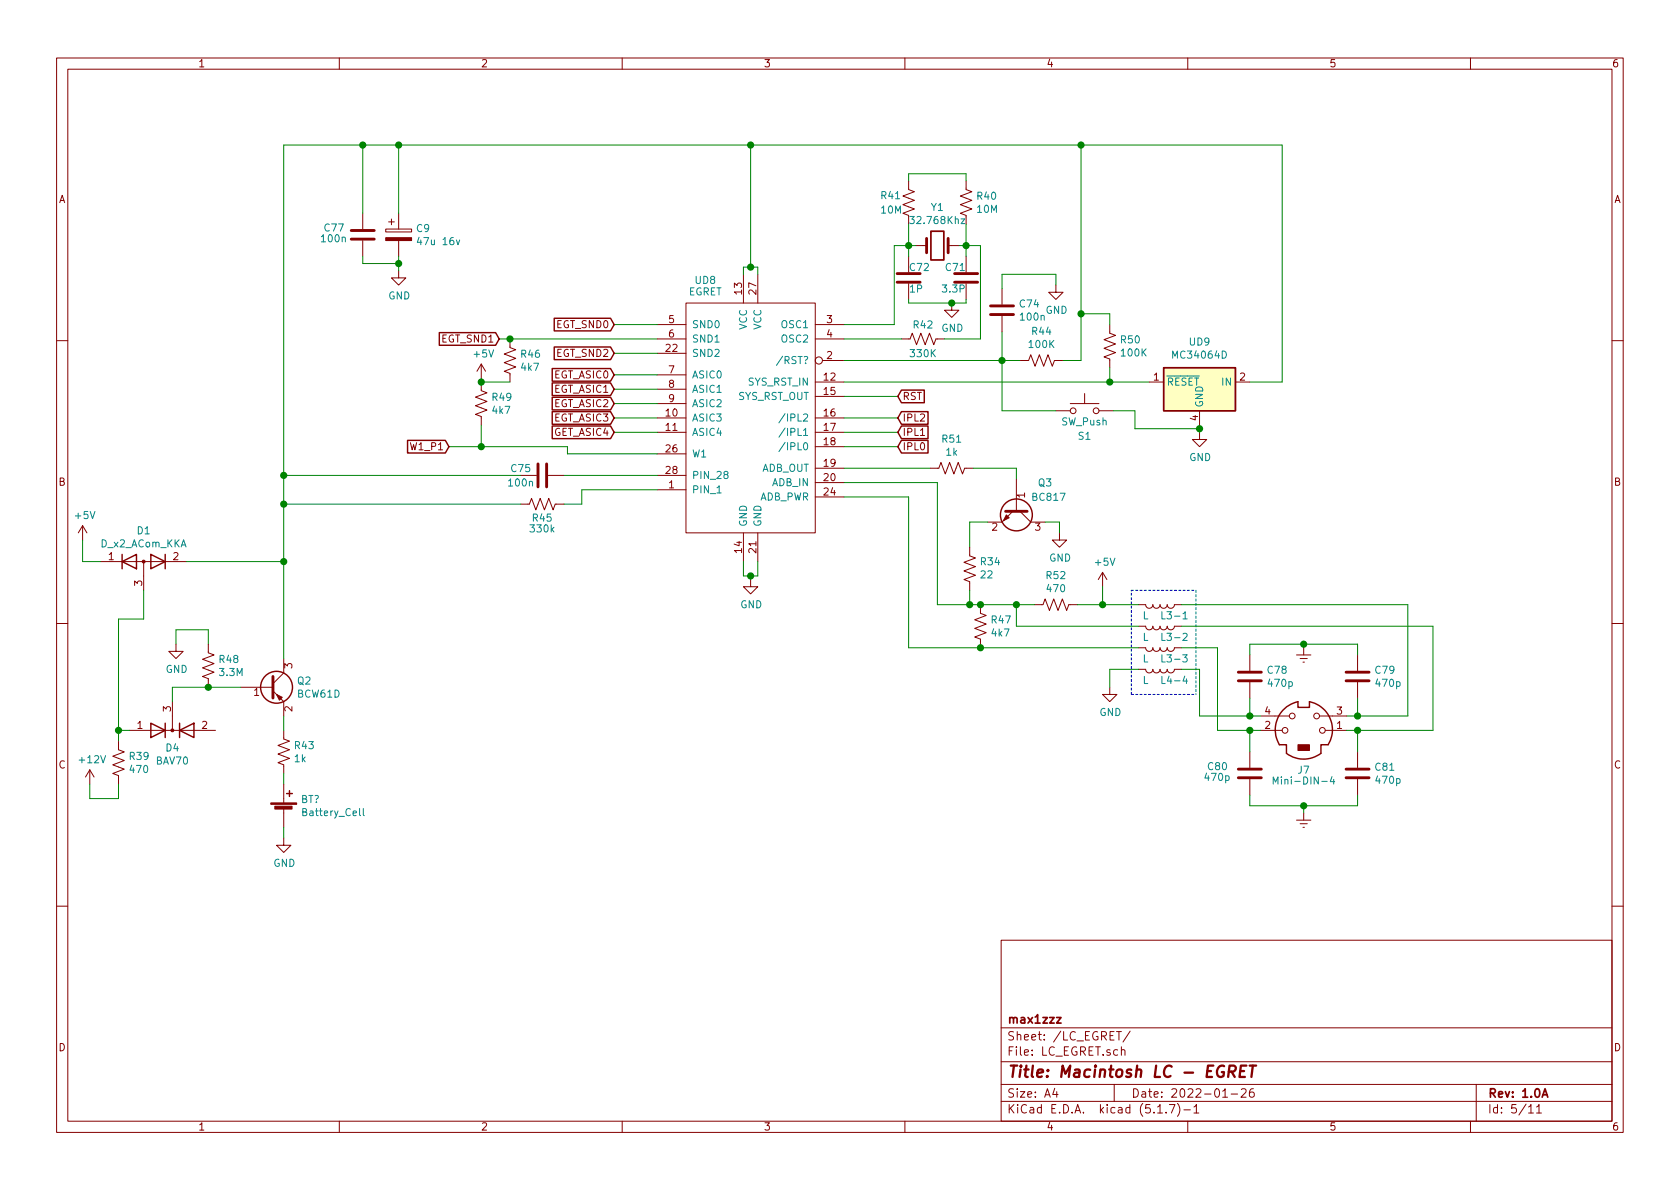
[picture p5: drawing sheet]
EESchema Schematic File Version 4
EELAYER 30 0
EELAYER END
$Descr A4 11693 8268
encoding utf-8
Sheet 5 11
Title "Macintosh LC - EGRET"
Date "2022-01-26"
Rev "1.0A"
Comp "max1zzz"
Comment1 ""
Comment2 ""
Comment3 ""
Comment4 ""
$EndDescr
$Comp
L Macintosh_LC:EGRET UD8
U 1 1
P 5225 2900
F 0 "UD8" H 4910 3860 50  0000 C CNN
F 1 "EGRET" H 4910 3780 50  0000 C CNN
F 2 "" H 4225 3650 50  0001 C CNN
F 3 "" H 4225 3650 50  0001 C CNN
	1    5225 2900
	1    0    0    -1  
$EndComp
$Comp
L Device:Battery_Cell BT?
U 1 1
P 1975 5650
F 0 "BT?" H 2093 5746 50  0000 L CNN
F 1 "Battery_Cell" H 2093 5655 50  0000 L CNN
F 2 "" V 1975 5710 50  0001 C CNN
F 3 "~" V 1975 5710 50  0001 C CNN
	1    1975 5650
	1    0    0    -1  
$EndComp
$Comp
L power:GND #PWR?
U 1 1
P 1975 5825
F 0 "#PWR?" H 1975 5575 50  0001 C CNN
F 1 "GND" H 1980 5652 50  0000 C CNN
F 2 "" H 1975 5825 50  0001 C CNN
F 3 "" H 1975 5825 50  0001 C CNN
	1    1975 5825
	1    0    0    -1  
$EndComp
Wire Wire Line
	1975 5825 1975 5750
$Comp
L Device:R_US R43
U 1 1
P 1975 5225
F 0 "R43" H 2043 5271 50  0000 L CNN
F 1 "1k" H 2043 5180 50  0000 L CNN
F 2 "" V 2015 5215 50  0001 C CNN
F 3 "~" H 1975 5225 50  0001 C CNN
	1    1975 5225
	1    0    0    -1  
$EndComp
Wire Wire Line
	1975 5450 1975 5375
$Comp
L Device:Q_PNP_BEC Q2
U 1 1
P 1875 4775
F 0 "Q2" H 2065 4821 50  0000 L CNN
F 1 "BCW61D" H 2065 4730 50  0000 L CNN
F 2 "" H 2075 4875 50  0001 C CNN
F 3 "~" H 1875 4775 50  0001 C CNN
	1    1875 4775
	1    0    0    -1  
$EndComp
Wire Wire Line
	1975 5075 1975 4975
$Comp
L Diode:BAV70 D4
U 1 1
P 1200 5075
F 0 "D4" H 1200 5200 50  0000 C CNN
F 1 "BAV70" H 1200 5291 50  0000 C CNN
F 2 "Package_TO_SOT_SMD:SOT-23" H 1200 5075 50  0001 C CNN
F 3 "https://assets.nexperia.com/documents/data-sheet/BAV70_SER.pdf" H 1200 5075 50  0001 C CNN
	1    1200 5075
	1    0    0    1   
$EndComp
Wire Wire Line
	1675 4775 1450 4775
Wire Wire Line
	1200 4775 1200 4875
$Comp
L Device:R_US R39
U 1 1
P 825 5300
F 0 "R39" H 893 5346 50  0000 L CNN
F 1 "470" H 893 5255 50  0000 L CNN
F 2 "" V 865 5290 50  0001 C CNN
F 3 "~" H 825 5300 50  0001 C CNN
	1    825  5300
	1    0    0    -1  
$EndComp
Wire Wire Line
	900  5075 825  5075
Wire Wire Line
	825  5075 825  5150
$Comp
L power:+12V #PWR?
U 1 1
P 625 5450
F 0 "#PWR?" H 625 5300 50  0001 C CNN
F 1 "+12V" H 640 5623 50  0000 C CNN
F 2 "" H 625 5450 50  0001 C CNN
F 3 "" H 625 5450 50  0001 C CNN
	1    625  5450
	1    0    0    -1  
$EndComp
Wire Wire Line
	625  5450 625  5550
Wire Wire Line
	625  5550 825  5550
Wire Wire Line
	825  5550 825  5450
$Comp
L Device:R_US R48
U 1 1
P 1450 4625
F 0 "R48" H 1518 4671 50  0000 L CNN
F 1 "3.3M" H 1518 4580 50  0000 L CNN
F 2 "" V 1490 4615 50  0001 C CNN
F 3 "~" H 1450 4625 50  0001 C CNN
	1    1450 4625
	1    0    0    -1  
$EndComp
Connection ~ 1450 4775
Wire Wire Line
	1450 4775 1200 4775
$Comp
L power:GND #PWR?
U 1 1
P 1225 4475
F 0 "#PWR?" H 1225 4225 50  0001 C CNN
F 1 "GND" H 1230 4302 50  0000 C CNN
F 2 "" H 1225 4475 50  0001 C CNN
F 3 "" H 1225 4475 50  0001 C CNN
	1    1225 4475
	1    0    0    -1  
$EndComp
Wire Wire Line
	1450 4475 1450 4375
Wire Wire Line
	1450 4375 1225 4375
Wire Wire Line
	1225 4375 1225 4475
Wire Wire Line
	1975 4575 1975 3900
Wire Wire Line
	5225 1000 5225 1850
Wire Wire Line
	5225 1850 5275 1850
Wire Wire Line
	5275 1850 5275 1900
Wire Wire Line
	5175 1900 5175 1850
Wire Wire Line
	5175 1850 5225 1850
Connection ~ 5225 1850
$Comp
L Device:D_x2_ACom_KKA D1
U 1 1
P 1000 3900
F 0 "D1" H 1000 4117 50  0000 C CNN
F 1 "D_x2_ACom_KKA" H 1000 4026 50  0000 C CNN
F 2 "" H 1000 3900 50  0001 C CNN
F 3 "~" H 1000 3900 50  0001 C CNN
	1    1000 3900
	1    0    0    -1  
$EndComp
Wire Wire Line
	825  5075 825  4300
Wire Wire Line
	825  4300 1000 4300
Wire Wire Line
	1000 4300 1000 4100
Connection ~ 825  5075
Wire Wire Line
	1300 3900 1975 3900
Connection ~ 1975 3900
Wire Wire Line
	1975 3900 1975 3500
$Comp
L power:+5V #PWR?
U 1 1
P 575 3750
F 0 "#PWR?" H 575 3600 50  0001 C CNN
F 1 "+5V" H 590 3923 50  0000 C CNN
F 2 "" H 575 3750 50  0001 C CNN
F 3 "" H 575 3750 50  0001 C CNN
	1    575  3750
	1    0    0    -1  
$EndComp
Wire Wire Line
	700  3900 575  3900
Wire Wire Line
	575  3900 575  3750
$Comp
L Device:C C75
U 1 1
P 3775 3300
F 0 "C75" V 3725 3150 50  0000 C CNN
F 1 "100n" V 3825 3150 50  0000 C CNN
F 2 "" H 3813 3150 50  0001 C CNN
F 3 "~" H 3775 3300 50  0001 C CNN
	1    3775 3300
	0    1    1    0   
$EndComp
Wire Wire Line
	4575 3300 3925 3300
Wire Wire Line
	3625 3300 1975 3300
Connection ~ 1975 3300
Wire Wire Line
	1975 3300 1975 1000
$Comp
L Device:R_US R45
U 1 1
P 3775 3500
F 0 "R45" V 3675 3500 50  0000 C CNN
F 1 "330k" V 3600 3500 50  0000 C CNN
F 2 "" V 3815 3490 50  0001 C CNN
F 3 "~" H 3775 3500 50  0001 C CNN
	1    3775 3500
	0    -1   -1   0   
$EndComp
Wire Wire Line
	4575 3400 4050 3400
Wire Wire Line
	4050 3400 4050 3500
Wire Wire Line
	4050 3500 3925 3500
Wire Wire Line
	3625 3500 1975 3500
Connection ~ 1975 3500
Wire Wire Line
	1975 3500 1975 3300
$Comp
L Device:Crystal Y1
U 1 1
P 6525 1700
F 0 "Y1" H 6525 1968 50  0000 C CNN
F 1 "32.768Khz" H 6525 1877 50  0000 C CNN
F 2 "" H 6525 1700 50  0001 C CNN
F 3 "~" H 6525 1700 50  0001 C CNN
	1    6525 1700
	1    0    0    -1  
$EndComp
Wire Wire Line
	5875 2250 6225 2250
$Comp
L Device:R_US R42
U 1 1
P 6425 2350
F 0 "R42" V 6325 2350 50  0000 C CNN
F 1 "330K" V 6525 2350 50  0000 C CNN
F 2 "" V 6465 2340 50  0001 C CNN
F 3 "~" H 6425 2350 50  0001 C CNN
	1    6425 2350
	0    1    1    0   
$EndComp
Wire Wire Line
	5875 2350 6275 2350
Wire Wire Line
	6575 2350 6825 2350
$Comp
L Device:R_US R41
U 1 1
P 6325 1400
F 0 "R41" H 6125 1450 50  0000 L CNN
F 1 "10M" H 6125 1350 50  0000 L CNN
F 2 "" V 6365 1390 50  0001 C CNN
F 3 "~" H 6325 1400 50  0001 C CNN
	1    6325 1400
	1    0    0    -1  
$EndComp
$Comp
L Device:R_US R40
U 1 1
P 6725 1400
F 0 "R40" H 6793 1446 50  0000 L CNN
F 1 "10M" H 6793 1355 50  0000 L CNN
F 2 "" V 6765 1390 50  0001 C CNN
F 3 "~" H 6725 1400 50  0001 C CNN
	1    6725 1400
	1    0    0    -1  
$EndComp
Wire Wire Line
	6825 1700 6725 1700
Wire Wire Line
	6825 1700 6825 2350
Wire Wire Line
	6225 1700 6325 1700
Wire Wire Line
	6225 1700 6225 2250
$Comp
L Device:C C72
U 1 1
P 6325 1925
F 0 "C72" H 6325 2000 50  0000 L CNN
F 1 "1P" H 6325 1850 50  0000 L CNN
F 2 "" H 6363 1775 50  0001 C CNN
F 3 "~" H 6325 1925 50  0001 C CNN
	1    6325 1925
	1    0    0    -1  
$EndComp
$Comp
L Device:C C71
U 1 1
P 6725 1925
F 0 "C71" H 6575 2000 50  0000 L CNN
F 1 "3.3P" H 6550 1850 50  0000 L CNN
F 2 "" H 6763 1775 50  0001 C CNN
F 3 "~" H 6725 1925 50  0001 C CNN
	1    6725 1925
	1    0    0    -1  
$EndComp
Wire Wire Line
	6325 1775 6325 1700
Connection ~ 6325 1700
Wire Wire Line
	6325 1700 6375 1700
Wire Wire Line
	6725 1775 6725 1700
Connection ~ 6725 1700
Wire Wire Line
	6725 1700 6675 1700
Wire Wire Line
	6325 2075 6325 2100
Wire Wire Line
	6325 2100 6625 2100
Wire Wire Line
	6725 2100 6725 2075
Wire Wire Line
	6325 1700 6325 1550
Wire Wire Line
	6725 1700 6725 1550
Wire Wire Line
	6325 1250 6325 1200
Wire Wire Line
	6325 1200 6725 1200
Wire Wire Line
	6725 1200 6725 1250
$Comp
L power:GND #PWR?
U 1 1
P 6625 2100
F 0 "#PWR?" H 6625 1850 50  0001 C CNN
F 1 "GND" H 6630 1927 50  0000 C CNN
F 2 "" H 6625 2100 50  0001 C CNN
F 3 "" H 6625 2100 50  0001 C CNN
	1    6625 2100
	1    0    0    -1  
$EndComp
Connection ~ 6625 2100
Wire Wire Line
	6625 2100 6725 2100
Wire Wire Line
	5175 3900 5175 4000
Wire Wire Line
	5175 4000 5225 4000
Wire Wire Line
	5275 4000 5275 3900
$Comp
L power:GND #PWR?
U 1 1
P 5225 4025
F 0 "#PWR?" H 5225 3775 50  0001 C CNN
F 1 "GND" H 5230 3852 50  0000 C CNN
F 2 "" H 5225 4025 50  0001 C CNN
F 3 "" H 5225 4025 50  0001 C CNN
	1    5225 4025
	1    0    0    -1  
$EndComp
Wire Wire Line
	5225 4025 5225 4000
Connection ~ 5225 4000
Wire Wire Line
	5225 4000 5275 4000
$Comp
L Device:R_US R44
U 1 1
P 7250 2500
F 0 "R44" V 7045 2500 50  0000 C CNN
F 1 "100K" V 7136 2500 50  0000 C CNN
F 2 "" V 7290 2490 50  0001 C CNN
F 3 "~" H 7250 2500 50  0001 C CNN
	1    7250 2500
	0    1    1    0   
$EndComp
Wire Wire Line
	5875 2500 6975 2500
Wire Wire Line
	7400 2500 7525 2500
Wire Wire Line
	7525 2500 7525 2175
Wire Wire Line
	7525 1000 5225 1000
Connection ~ 5225 1000
$Comp
L Device:C C74
U 1 1
P 6975 2150
F 0 "C74" H 7090 2196 50  0000 L CNN
F 1 "100n" H 7090 2105 50  0000 L CNN
F 2 "" H 7013 2000 50  0001 C CNN
F 3 "~" H 6975 2150 50  0001 C CNN
	1    6975 2150
	1    0    0    -1  
$EndComp
Wire Wire Line
	6975 2300 6975 2500
Connection ~ 6975 2500
Wire Wire Line
	6975 2500 7100 2500
Wire Wire Line
	6975 1900 6975 2000
$Comp
L power:GND #PWR?
U 1 1
P 7350 1975
F 0 "#PWR?" H 7350 1725 50  0001 C CNN
F 1 "GND" H 7355 1802 50  0000 C CNN
F 2 "" H 7350 1975 50  0001 C CNN
F 3 "" H 7350 1975 50  0001 C CNN
	1    7350 1975
	1    0    0    -1  
$EndComp
Wire Wire Line
	7350 1975 7350 1900
Wire Wire Line
	6975 1900 7350 1900
$Comp
L Power_Supervisor:MC34064D UD9
U 1 1
P 8350 2700
F 0 "UD9" H 8350 3031 50  0000 C CNN
F 1 "MC34064D" H 8350 2940 50  0000 C CNN
F 2 "Package_SO:SOIC-8_3.9x4.9mm_P1.27mm" H 8350 2250 50  0001 C CNN
F 3 "https://www.onsemi.com/pub/Collateral/MC34064-D.PDF" H 8350 2700 50  0001 C CNN
	1    8350 2700
	-1   0    0    -1  
$EndComp
Wire Wire Line
	5875 2650 7725 2650
Wire Wire Line
	8700 2650 8925 2650
Wire Wire Line
	8925 1000 7525 1000
Wire Wire Line
	8925 1000 8925 2650
Connection ~ 7525 1000
$Comp
L power:GND #PWR?
U 1 1
P 8350 3000
F 0 "#PWR?" H 8350 2750 50  0001 C CNN
F 1 "GND" H 8355 2827 50  0000 C CNN
F 2 "" H 8350 3000 50  0001 C CNN
F 3 "" H 8350 3000 50  0001 C CNN
	1    8350 3000
	1    0    0    -1  
$EndComp
Wire Wire Line
	8350 3000 8350 2975
$Comp
L Device:R_US R50
U 1 1
P 7725 2400
F 0 "R50" H 7793 2446 50  0000 L CNN
F 1 "100K" H 7793 2355 50  0000 L CNN
F 2 "" V 7765 2390 50  0001 C CNN
F 3 "~" H 7725 2400 50  0001 C CNN
	1    7725 2400
	1    0    0    -1  
$EndComp
Wire Wire Line
	7725 2550 7725 2650
Connection ~ 7725 2650
Wire Wire Line
	7725 2650 8000 2650
Wire Wire Line
	7725 2250 7725 2175
Wire Wire Line
	7725 2175 7525 2175
Connection ~ 7525 2175
Wire Wire Line
	7525 2175 7525 1000
Text GLabel 4275 2600 0    50   Input ~ 0
EGT_ASIC0
Text GLabel 4275 2700 0    50   Input ~ 0
EGT_ASIC1
Text GLabel 4275 2800 0    50   Input ~ 0
EGT_ASIC2
Text GLabel 4275 2900 0    50   Input ~ 0
EGT_ASIC3
Text GLabel 4275 3000 0    50   Input ~ 0
GET_ASIC4
Wire Wire Line
	4275 2600 4575 2600
Wire Wire Line
	4575 2700 4275 2700
Wire Wire Line
	4275 2800 4575 2800
Wire Wire Line
	4575 2900 4275 2900
Wire Wire Line
	4275 3000 4575 3000
$Comp
L Device:R_US R49
U 1 1
P 3350 2800
F 0 "R49" H 3418 2846 50  0000 L CNN
F 1 "4k7" H 3418 2755 50  0000 L CNN
F 2 "" V 3390 2790 50  0001 C CNN
F 3 "~" H 3350 2800 50  0001 C CNN
	1    3350 2800
	1    0    0    -1  
$EndComp
Wire Wire Line
	4575 3150 3950 3150
Wire Wire Line
	3950 3150 3950 3100
Wire Wire Line
	3950 3100 3350 3100
Wire Wire Line
	3350 3100 3350 2950
Text GLabel 3125 3100 0    50   Input ~ 0
W1_P1
Wire Wire Line
	3125 3100 3350 3100
Connection ~ 3350 3100
$Comp
L power:+5V #PWR?
U 1 1
P 3350 2625
F 0 "#PWR?" H 3350 2475 50  0001 C CNN
F 1 "+5V" H 3365 2798 50  0000 C CNN
F 2 "" H 3350 2625 50  0001 C CNN
F 3 "" H 3350 2625 50  0001 C CNN
	1    3350 2625
	1    0    0    -1  
$EndComp
Wire Wire Line
	3350 2650 3350 2625
Text GLabel 4275 2250 0    50   Input ~ 0
EGT_SND0
Text GLabel 4275 2450 0    50   Input ~ 0
EGT_SND2
Wire Wire Line
	4275 2250 4575 2250
Wire Wire Line
	4575 2450 4275 2450
$Comp
L Device:R_US R46
U 1 1
P 3550 2500
F 0 "R46" H 3618 2546 50  0000 L CNN
F 1 "4k7" H 3618 2455 50  0000 L CNN
F 2 "" V 3590 2490 50  0001 C CNN
F 3 "~" H 3550 2500 50  0001 C CNN
	1    3550 2500
	1    0    0    -1  
$EndComp
Wire Wire Line
	4575 2350 3550 2350
Wire Wire Line
	3550 2650 3350 2650
Connection ~ 3350 2650
Text GLabel 3475 2350 0    50   Input ~ 0
EGT_SND1
Wire Wire Line
	3475 2350 3550 2350
Connection ~ 3550 2350
$Comp
L Switch:SW_Push S1
U 1 1
P 7550 2850
F 0 "S1" H 7550 2675 50  0000 C CNN
F 1 "SW_Push" H 7550 2775 50  0000 C CNN
F 2 "" H 7550 3050 50  0001 C CNN
F 3 "~" H 7550 3050 50  0001 C CNN
	1    7550 2850
	1    0    0    -1  
$EndComp
Wire Wire Line
	7900 2850 7900 2975
Wire Wire Line
	7900 2975 8350 2975
Connection ~ 8350 2975
Wire Wire Line
	8350 2975 8350 2950
Wire Wire Line
	7750 2850 7900 2850
Wire Wire Line
	7350 2850 6975 2850
Wire Wire Line
	6975 2850 6975 2500
Text GLabel 6250 2750 2    50   Input ~ 0
RST
Wire Wire Line
	6250 2750 5875 2750
Text GLabel 6250 2900 2    50   Input ~ 0
IPL2
Text GLabel 6250 3000 2    50   Input ~ 0
IPL1
Text GLabel 6250 3100 2    50   Input ~ 0
IPL0
Wire Wire Line
	5875 2900 6250 2900
Wire Wire Line
	5875 3000 6250 3000
Wire Wire Line
	5875 3100 6250 3100
$Comp
L Device:CP C9
U 1 1
P 2775 1625
F 0 "C9" H 2893 1671 50  0000 L CNN
F 1 "47u 16v" H 2893 1580 50  0000 L CNN
F 2 "" H 2813 1475 50  0001 C CNN
F 3 "~" H 2775 1625 50  0001 C CNN
	1    2775 1625
	1    0    0    -1  
$EndComp
$Comp
L power:GND #PWR?
U 1 1
P 2775 1875
F 0 "#PWR?" H 2775 1625 50  0001 C CNN
F 1 "GND" H 2780 1702 50  0000 C CNN
F 2 "" H 2775 1875 50  0001 C CNN
F 3 "" H 2775 1875 50  0001 C CNN
	1    2775 1875
	1    0    0    -1  
$EndComp
Wire Wire Line
	2775 1875 2775 1825
$Comp
L Device:L L3-1
U 1 1
P 8075 4200
F 0 "L3-1" V 8150 4300 50  0000 C CNN
F 1 "L" V 8150 4100 50  0000 C CNN
F 2 "" H 8075 4200 50  0001 C CNN
F 3 "~" H 8075 4200 50  0001 C CNN
	1    8075 4200
	0    1    1    0   
$EndComp
$Comp
L Device:L L3-2
U 1 1
P 8075 4350
F 0 "L3-2" V 8150 4450 50  0000 C CNN
F 1 "L" V 8150 4250 50  0000 C CNN
F 2 "" H 8075 4350 50  0001 C CNN
F 3 "~" H 8075 4350 50  0001 C CNN
	1    8075 4350
	0    1    1    0   
$EndComp
$Comp
L Device:L L3-3
U 1 1
P 8075 4500
F 0 "L3-3" V 8150 4600 50  0000 C CNN
F 1 "L" V 8150 4400 50  0000 C CNN
F 2 "" H 8075 4500 50  0001 C CNN
F 3 "~" H 8075 4500 50  0001 C CNN
	1    8075 4500
	0    1    1    0   
$EndComp
$Comp
L Device:L L4-4
U 1 1
P 8075 4650
F 0 "L4-4" V 8150 4750 50  0000 C CNN
F 1 "L" V 8150 4550 50  0000 C CNN
F 2 "" H 8075 4650 50  0001 C CNN
F 3 "~" H 8075 4650 50  0001 C CNN
	1    8075 4650
	0    1    1    0   
$EndComp
$Comp
L Device:R_US R51
U 1 1
P 6625 3250
F 0 "R51" V 6420 3250 50  0000 C CNN
F 1 "1k" V 6511 3250 50  0000 C CNN
F 2 "" V 6665 3240 50  0001 C CNN
F 3 "~" H 6625 3250 50  0001 C CNN
	1    6625 3250
	0    1    1    0   
$EndComp
Wire Wire Line
	5875 3250 6475 3250
$Comp
L Transistor_BJT:BC817 Q3
U 1 1
P 7075 3525
F 0 "Q3" V 6900 3725 50  0000 C CNN
F 1 "BC817" V 7000 3750 50  0000 C CNN
F 2 "Package_TO_SOT_SMD:SOT-23" H 7275 3450 50  0001 L CIN
F 3 "https://www.onsemi.com/pub/Collateral/BC818-D.pdf" H 7075 3525 50  0001 L CNN
	1    7075 3525
	0    1    1    0   
$EndComp
Wire Wire Line
	6775 3250 7075 3250
Wire Wire Line
	7075 3250 7075 3325
$Comp
L power:GND #PWR?
U 1 1
P 7375 3700
F 0 "#PWR?" H 7375 3450 50  0001 C CNN
F 1 "GND" H 7380 3527 50  0000 C CNN
F 2 "" H 7375 3700 50  0001 C CNN
F 3 "" H 7375 3700 50  0001 C CNN
	1    7375 3700
	1    0    0    -1  
$EndComp
Wire Wire Line
	7275 3625 7375 3625
Wire Wire Line
	7375 3625 7375 3700
$Comp
L Device:R_US R34
U 1 1
P 6750 3950
F 0 "R34" H 6682 3904 50  0000 R CNN
F 1 "22" H 6682 3995 50  0000 R CNN
F 2 "" V 6790 3940 50  0001 C CNN
F 3 "~" H 6750 3950 50  0001 C CNN
	1    6750 3950
	-1   0    0    1   
$EndComp
Wire Wire Line
	6875 3625 6750 3625
Wire Wire Line
	6750 3800 6750 3625
Wire Wire Line
	5875 3350 6525 3350
Wire Wire Line
	6525 3350 6525 4200
Wire Wire Line
	6525 4200 6750 4200
Wire Wire Line
	6750 4200 6750 4100
$Comp
L power:+5V #PWR?
U 1 1
P 7675 4075
F 0 "#PWR?" H 7675 3925 50  0001 C CNN
F 1 "+5V" H 7690 4248 50  0000 C CNN
F 2 "" H 7675 4075 50  0001 C CNN
F 3 "" H 7675 4075 50  0001 C CNN
	1    7675 4075
	1    0    0    -1  
$EndComp
Wire Wire Line
	7925 4200 7675 4200
Wire Wire Line
	6750 4200 6825 4200
Wire Wire Line
	7075 4200 7075 4350
Wire Wire Line
	7075 4350 7925 4350
Connection ~ 6750 4200
$Comp
L Device:R_US R52
U 1 1
P 7350 4200
F 0 "R52" V 7145 4200 50  0000 C CNN
F 1 "470" V 7236 4200 50  0000 C CNN
F 2 "" V 7390 4190 50  0001 C CNN
F 3 "~" H 7350 4200 50  0001 C CNN
	1    7350 4200
	0    1    1    0   
$EndComp
Wire Wire Line
	7675 4200 7675 4075
Wire Wire Line
	7675 4200 7500 4200
Connection ~ 7675 4200
Wire Wire Line
	7200 4200 7075 4200
Connection ~ 7075 4200
Wire Wire Line
	7925 4500 6825 4500
Wire Wire Line
	6325 4500 6325 3450
Wire Wire Line
	6325 3450 5875 3450
$Comp
L Device:R_US R47
U 1 1
P 6825 4350
F 0 "R47" H 6893 4396 50  0000 L CNN
F 1 "4k7" H 6893 4305 50  0000 L CNN
F 2 "" V 6865 4340 50  0001 C CNN
F 3 "~" H 6825 4350 50  0001 C CNN
	1    6825 4350
	1    0    0    -1  
$EndComp
Connection ~ 6825 4200
Wire Wire Line
	6825 4200 7075 4200
Connection ~ 6825 4500
Wire Wire Line
	6825 4500 6325 4500
Wire Wire Line
	1975 1000 2525 1000
$Comp
L Device:C C77
U 1 1
P 2525 1625
F 0 "C77" H 2250 1675 50  0000 L CNN
F 1 "100n" H 2225 1600 50  0000 L CNN
F 2 "" H 2563 1475 50  0001 C CNN
F 3 "~" H 2525 1625 50  0001 C CNN
	1    2525 1625
	1    0    0    -1  
$EndComp
Wire Wire Line
	2775 1475 2775 1000
Connection ~ 2775 1000
Wire Wire Line
	2775 1000 5225 1000
Wire Wire Line
	2525 1475 2525 1000
Connection ~ 2525 1000
Wire Wire Line
	2525 1000 2775 1000
Wire Wire Line
	2525 1775 2525 1825
Wire Wire Line
	2525 1825 2775 1825
Connection ~ 2775 1825
Wire Wire Line
	2775 1825 2775 1775
$Comp
L Connector:Mini-DIN-4 J7
U 1 1
P 9075 5075
F 0 "J7" H 9075 4800 50  0000 C CNN
F 1 "Mini-DIN-4" H 9075 4725 50  0000 C CNN
F 2 "" H 9075 5075 50  0001 C CNN
F 3 "http://service.powerdynamics.com/ec/Catalog17/Section%2011.pdf" H 9075 5075 50  0001 C CNN
	1    9075 5075
	1    0    0    -1  
$EndComp
$Comp
L power:GND #PWR?
U 1 1
P 7725 4775
F 0 "#PWR?" H 7725 4525 50  0001 C CNN
F 1 "GND" H 7730 4602 50  0000 C CNN
F 2 "" H 7725 4775 50  0001 C CNN
F 3 "" H 7725 4775 50  0001 C CNN
	1    7725 4775
	1    0    0    -1  
$EndComp
Wire Wire Line
	7925 4650 7725 4650
Wire Wire Line
	7725 4650 7725 4775
Wire Wire Line
	9375 5075 9450 5075
Wire Wire Line
	9975 5075 9975 4350
Wire Wire Line
	9975 4350 8225 4350
Wire Wire Line
	8775 5075 8700 5075
Wire Wire Line
	8475 5075 8475 4500
Wire Wire Line
	8475 4500 8225 4500
Wire Wire Line
	9800 4975 9800 4200
Wire Wire Line
	9800 4200 8225 4200
Wire Wire Line
	8775 4975 8700 4975
Wire Wire Line
	8350 4975 8350 4650
Wire Wire Line
	8350 4650 8225 4650
Wire Wire Line
	9450 5225 9450 5075
Connection ~ 9450 5075
Wire Wire Line
	9450 5075 9975 5075
Wire Wire Line
	8700 5225 8700 5075
Connection ~ 8700 5075
Wire Wire Line
	8700 5075 8475 5075
Wire Wire Line
	8700 5525 8700 5600
Wire Wire Line
	8700 5600 9075 5600
Wire Wire Line
	9450 5600 9450 5525
$Comp
L power:Earth #PWR?
U 1 1
P 9075 5650
F 0 "#PWR?" H 9075 5400 50  0001 C CNN
F 1 "Earth" H 9075 5500 50  0001 C CNN
F 2 "" H 9075 5650 50  0001 C CNN
F 3 "~" H 9075 5650 50  0001 C CNN
	1    9075 5650
	1    0    0    -1  
$EndComp
Wire Wire Line
	9075 5650 9075 5600
Connection ~ 9075 5600
Wire Wire Line
	9075 5600 9450 5600
$Comp
L Device:C C80
U 1 1
P 8700 5375
F 0 "C80" H 8400 5425 50  0000 L CNN
F 1 "470p" H 8375 5350 50  0000 L CNN
F 2 "" H 8738 5225 50  0001 C CNN
F 3 "~" H 8700 5375 50  0001 C CNN
	1    8700 5375
	1    0    0    -1  
$EndComp
$Comp
L Device:C C81
U 1 1
P 9450 5375
F 0 "C81" H 9565 5421 50  0000 L CNN
F 1 "470p" H 9565 5330 50  0000 L CNN
F 2 "" H 9488 5225 50  0001 C CNN
F 3 "~" H 9450 5375 50  0001 C CNN
	1    9450 5375
	1    0    0    -1  
$EndComp
$Comp
L Device:C C78
U 1 1
P 8700 4700
F 0 "C78" H 8815 4746 50  0000 L CNN
F 1 "470p" H 8815 4655 50  0000 L CNN
F 2 "" H 8738 4550 50  0001 C CNN
F 3 "~" H 8700 4700 50  0001 C CNN
	1    8700 4700
	1    0    0    -1  
$EndComp
$Comp
L Device:C C79
U 1 1
P 9450 4700
F 0 "C79" H 9565 4746 50  0000 L CNN
F 1 "470p" H 9565 4655 50  0000 L CNN
F 2 "" H 9488 4550 50  0001 C CNN
F 3 "~" H 9450 4700 50  0001 C CNN
	1    9450 4700
	1    0    0    -1  
$EndComp
Wire Wire Line
	8700 4850 8700 4975
Connection ~ 8700 4975
Wire Wire Line
	8700 4975 8350 4975
Wire Wire Line
	9450 4850 9450 4975
Wire Wire Line
	9375 4975 9450 4975
Connection ~ 9450 4975
Wire Wire Line
	9450 4975 9800 4975
Wire Wire Line
	8700 4550 8700 4475
Wire Wire Line
	8700 4475 9075 4475
Wire Wire Line
	9450 4475 9450 4550
$Comp
L power:Earth #PWR?
U 1 1
P 9075 4500
F 0 "#PWR?" H 9075 4250 50  0001 C CNN
F 1 "Earth" H 9075 4350 50  0001 C CNN
F 2 "" H 9075 4500 50  0001 C CNN
F 3 "~" H 9075 4500 50  0001 C CNN
	1    9075 4500
	1    0    0    -1  
$EndComp
Wire Wire Line
	9075 4500 9075 4475
Connection ~ 9075 4475
Wire Wire Line
	9075 4475 9450 4475
Wire Notes Line
	7875 4825 7875 4100
Wire Notes Line
	7875 4100 8325 4100
Wire Notes Line
	8325 4100 8325 4825
Wire Notes Line
	7875 4825 8325 4825
$EndSCHEMATC
